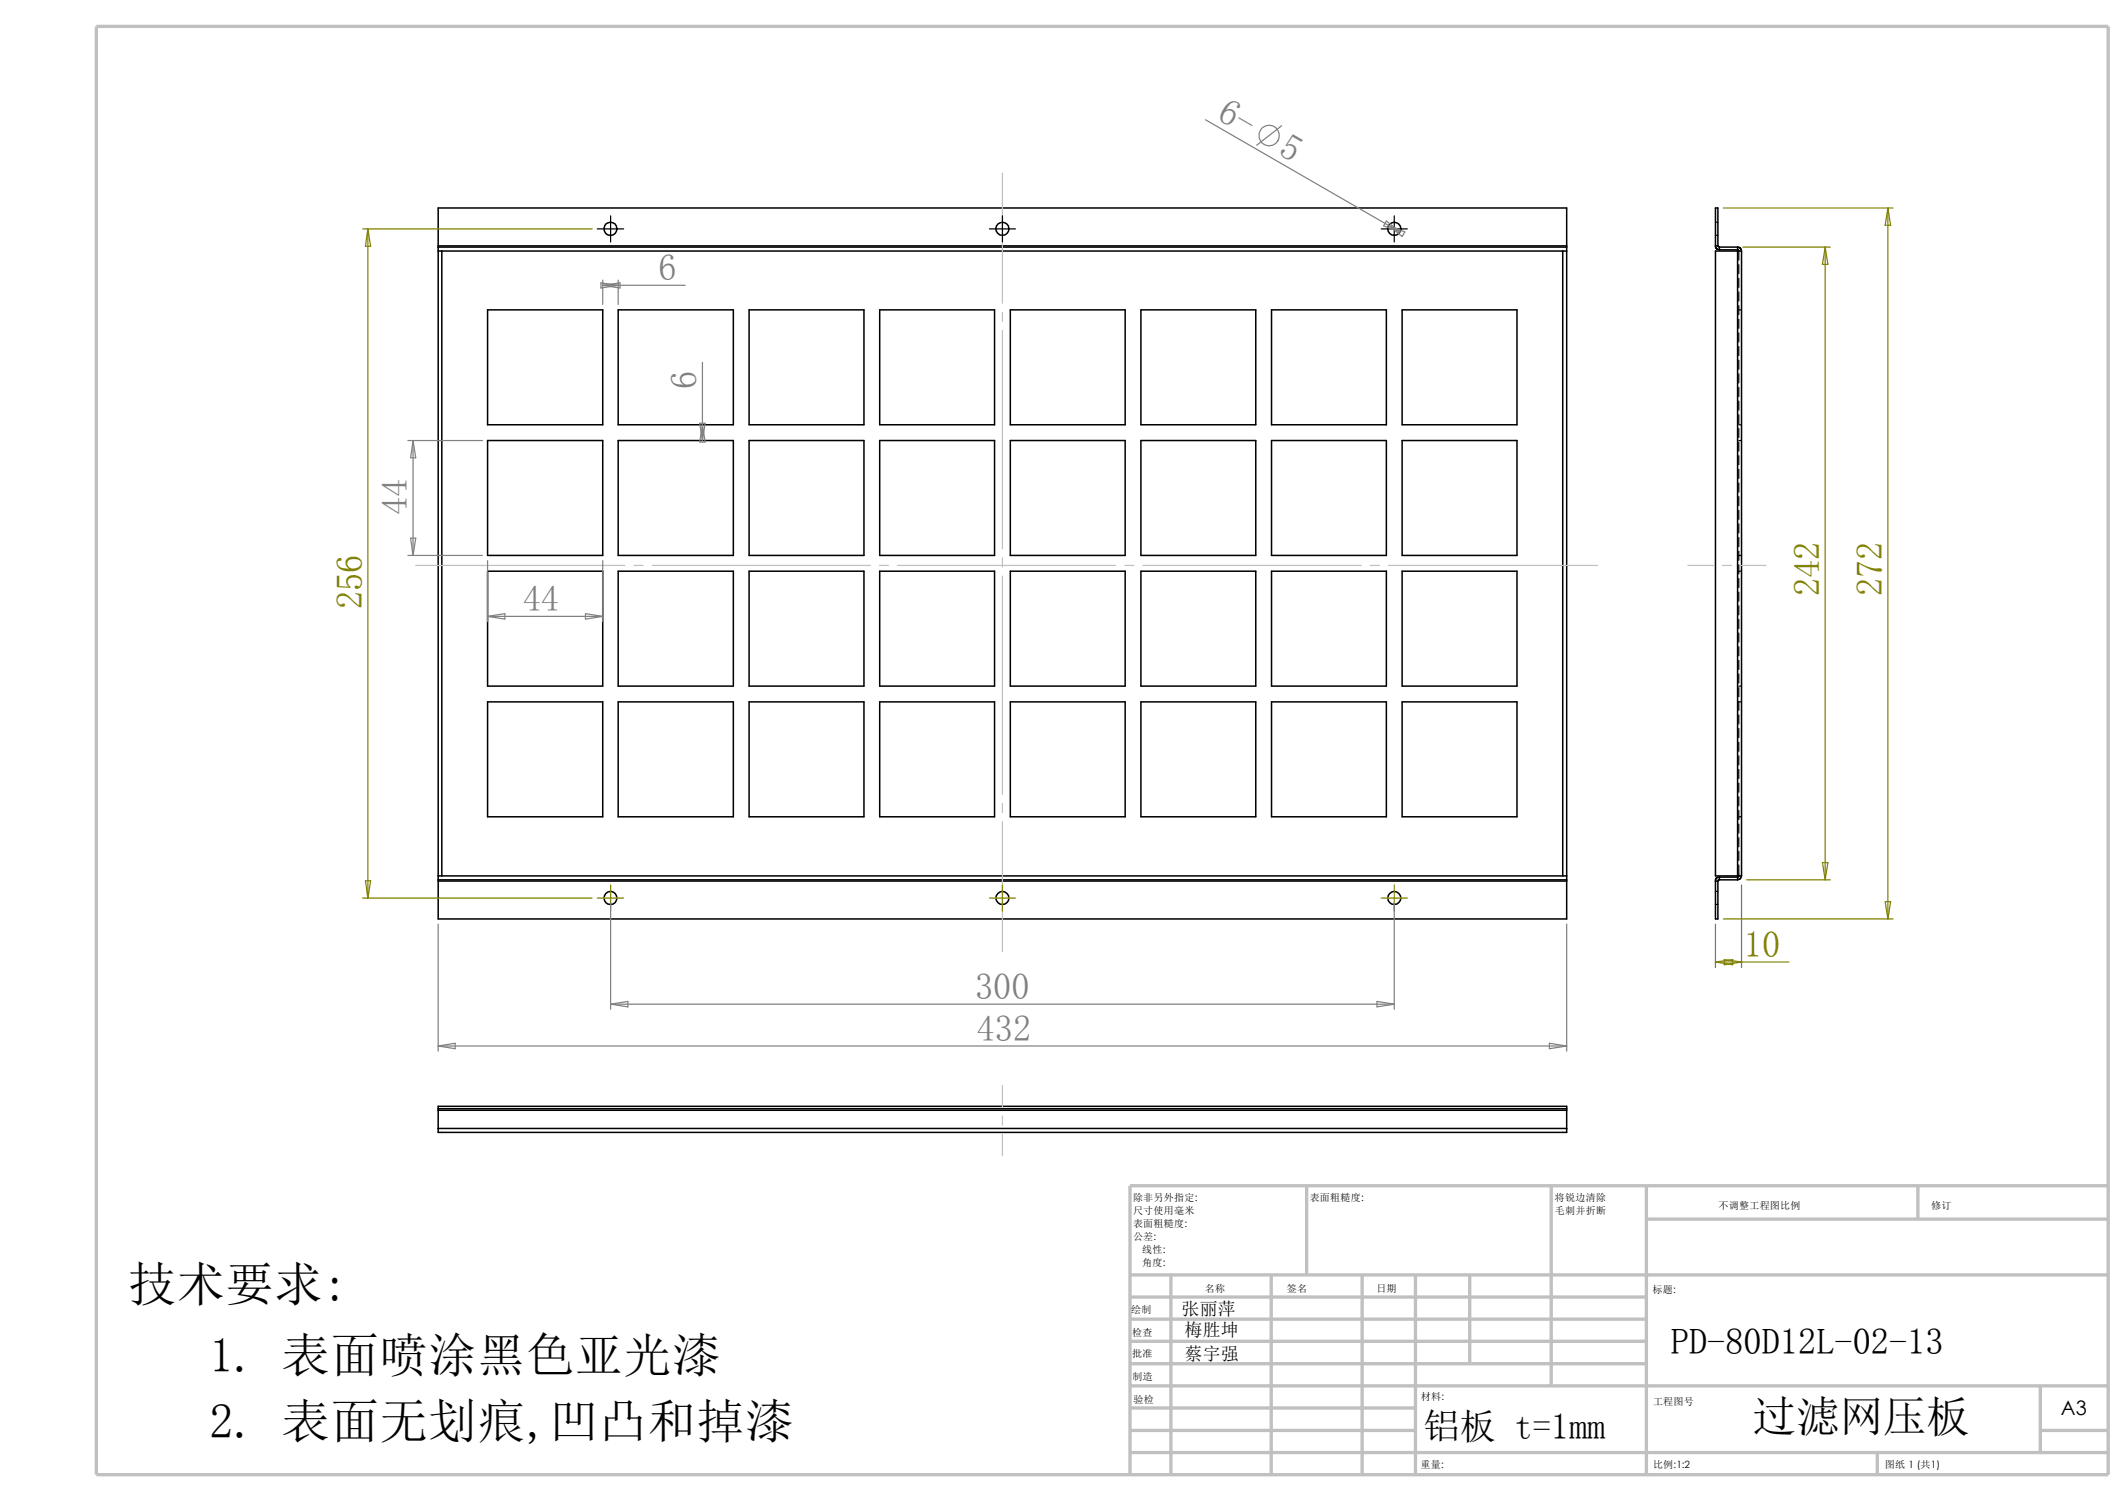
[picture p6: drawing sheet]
<svg xmlns="http://www.w3.org/2000/svg" width="297mm" height="210mm" viewBox="0 0 297 210" stroke-linecap="round" stroke-linejoin="round" font-family="sans-serif">
<g fill="none" stroke="#c0c0c0" stroke-width=".47">
<path d="M13.5 3.7h281v202.2h-281zM157.9 178h136.6M163.6 178v27.9M177.6 178v27.9M182.5 165.6v12.4M190.3 178v27.9M197.7 178v27.9M205.3 178v12.4M216.7 165.6v27.9M230 165.6v40.3M230 170.2h64.5M267.9 165.6v4.6"/>
<path d="M294.5 165.6h-136.6v40.3M157.9 187.3h72.1M157.9 190.4h72.1M157.9 184.2h72.1M157.9 181.1h72.1M157.9 199.7h39.8M157.9 196.6h39.8M157.9 193.5h136.6M285 199.7h9.5M285 193.5v9.3M157.9 202.8h136.6M262.3 202.8v3.1"/>
</g>
<g fill="none" stroke="#000" stroke-width=".17">
<path d="M83.4 32h3.7M85.3 30.1v3.7M138.2 32h3.7M140 30.1v3.7M193 32h3.6M194.8 30.1v3.7M239.6 31h.4M239.6 32.9h.4M242.9 35.1v1.2M242.9 37v1.2M242.9 38.9v1.2M242.9 40.8v1.2"/>
<path d="M242.9 42.7v1.2M242.9 44.6v1.2M242.9 46.5v1.3M242.9 48.4v1.3M242.9 50.3v1.3M242.9 52.2v1.3M242.9 54.1v1.3M242.9 56v1.3M242.9 57.9v1.3M242.9 59.8v1.3M242.9 43.3h.4M242.9 59.3h.4"/>
<path d="M242.9 61.7v1.3M242.9 63.6v1.3M242.9 65.5v1.3M242.9 67.4v1.3M242.9 69.3v1.3M242.9 71.2v1.3M242.9 73.2v1.2M242.9 75.1v1.2M242.9 77v1.2M242.9 78.9v1.2M242.9 61.5h.4M242.9 79.8h.4"/>
<path d="M242.9 77.6h.4M242.9 80.8v1.2M242.9 82.7v1.2M242.9 84.6v1.3M242.9 86.5v1.3M242.9 88.4v1.3M242.9 90.3v1.3M242.9 92.2v1.3M242.9 94.1v1.3M242.9 96v1.3M242.9 97.9v1.3M242.9 99.8v1.3"/>
<path d="M242.9 95.8h.4M242.9 98h.4M242.9 101.7v1.3M242.9 103.6v1.3M242.9 105.5v1.3M242.9 107.4v1.3M242.9 109.3v1.3M242.9 111.3v1.2M242.9 113.2v1.2M242.9 115.1v1.2M242.9 117v1.2M242.9 118.9v1.2"/>
<path d="M242.9 114h.4M239.6 124.5h.4M239.6 126.3h.4M242.9 120.8v1.5"/>
</g>
<g fill="none" stroke="#000" stroke-width=".21">
<path d="M61.2 34.5v.6M61.2 34.3v.2M61.2 35.1h157.7M61.2 34.3v-5.3h157.7v5.3M61.2 34.3h157.7M61.2 34.5h157.7M61.2 35.1v87.2M61.7 35.1v87.2M218.3 35.1v87.2M218.9 34.5v.6M218.9 34.3v.2M218.9 35.1v87.2"/>
<path d="M239.6 34.3l.2 .5 .4 .1M239.6 29h.4v5.3h-.4zM240 34.3l.2 .2M240.2 34.5v.4M240.2 34.9h2.5M240.2 34.5h2.5M242.7 35.1h.2M242.7 34.5l.4 .1 .2 .5M242.7 34.9l.2 .2M242.7 35.1h-3.1v87.2h3.1M242.7 34.5v.4M242.7 35.1v87.2"/>
<path d="M242.9 35.1h.4M243.3 35.1v87.2M68.1 43.3h16.1v16h-16.1zM86.4 43.3h16v16h-16zM104.6 43.3h16.1v16h-16.1zM122.9 43.3h16v16h-16zM141.1 43.3h16.1v16h-16.1zM159.4 43.3h16v16h-16zM177.6 43.3h16.1v16h-16.1zM195.9 43.3h16v16h-16zM68.1 61.5h16.1v16.1h-16.1zM68.1 79.8h16.1v16h-16.1z"/>
<path d="M86.4 61.5h16v16.1h-16zM86.4 79.8h16v16h-16zM104.6 61.5h16.1v16.1h-16.1zM104.6 79.8h16.1v16h-16.1zM122.9 61.5h16v16.1h-16zM122.9 79.8h16v16h-16zM141.1 61.5h16.1v16.1h-16.1zM141.1 79.8h16.1v16h-16.1zM159.4 61.5h16v16.1h-16zM159.4 79.8h16v16h-16zM177.6 61.5h16.1v16.1h-16.1zM177.6 79.8h16.1v16h-16.1z"/>
<path d="M195.9 61.5h16v16.1h-16zM195.9 79.8h16v16h-16zM68.1 98h16.1v16h-16.1zM86.4 98h16v16h-16zM104.6 98h16.1v16h-16.1zM122.9 98h16v16h-16zM141.1 98h16.1v16h-16.1zM159.4 98h16v16h-16zM177.6 98h16.1v16h-16.1zM195.9 98h16v16h-16zM61.2 122.3v.6M61.2 122.9v.1"/>
<path d="M61.2 122.3h157.7M61.2 122.9h157.7M61.2 123v5.3h157.7v-5.3M61.2 123h157.7M218.9 122.3v.6M218.9 122.9v.1M239.6 123h.4v5.3h-.4zM240.2 122.5l-.4 .1-.2 .2v.2M240.2 122.9h-.1l-.1 .1M240.2 122.9h2.5M240.2 122.5v.4M240.2 122.5h2.5"/>
<path d="M242.7 122.3h.2M242.7 122.5v.4M242.9 122.3l-.2 .2M242.9 122.3h.4M243.3 122.3l-.2 .4-.4 .2M61.2 154.8v.2M61.2 157.6v.5h157.7v-.5M61.2 154.8v-.3h157.7v.3M61.2 155v2.6M61.2 154.8h157.7M61.2 155h157.7M61.2 157.6h157.7"/>
<path d="M218.9 154.8v.2M218.9 155v2.6"/>
<circle cx="85.3" cy="32" r=".91"/>
<circle cx="140" cy="32" r=".9"/>
<circle cx="194.8" cy="32" r=".91"/>
<circle cx="85.3" cy="125.4" r=".91"/>
<circle cx="140" cy="125.4" r=".9"/>
<circle cx="194.8" cy="125.4" r=".91"/>
</g>
<g fill="none" stroke="#c0c0c0" stroke-width=".17">
<path d="M140 24.2v18.1M140 43.6v1.3M140 46.1v30.5M58.1 79h29.2M88.6 79h1.2M91.1 79h30.5M122.9 79h1.2M125.4 79h30.5M140 77.9v1.3M157.1 79h1.3M159.7 79h30.5M191.4 79h1.3"/>
<path d="M194 79h29.2M235.8 79h3.6M240.6 79h1.3M243.2 79h3.5M140 80.4v30.5M140 112.2v1.3M140 114.7v18.2M140 151.6v3M140 155.8v1.3M140 158.4v3"/>
</g>
<g fill="none" stroke="#808000" stroke-width=".17">
<path d="M50.7 32h32M51.4 32v93.4M51.4 32l.4 2.4h-.7zM240.7 29h23.8M243.5 34.5h12.2M255 34.5l.4 2.4h-.8zM255 34.5v88.4M263.7 29l.4 2.5h-.7zM263.7 29v99.3M50.7 125.4h32M51.1 123h.7l-.4 2.4zM83.4 125.4h3.7"/>
<path d="M85.3 123.6v3.6M138.2 125.4h3.7M140 123.6v3.6M193 125.4h3.6M194.8 123.6v3.6M239.6 129v6.1M239.6 134.3h10.3M239.6 134.3l2.5-.3v.7zM240.7 128.3h23.8M240.9 134l2.4 .3-2.4 .4zM243.3 123.6v11.5M244 122.9h11.7"/>
<path d="M254.6 120.4h.8l-.4 2.5zM263.4 125.9h.7l-.4 2.4z"/>
</g>
<g fill="none" stroke="#808080" stroke-width=".17">
<path d="M168.4 16.7l25.6 14.8M179 17.6l-3.4 2.7M83.9 39.5l2.5 .3-2.5 .4zM84.2 39.1v3.4M84.2 39.8l2.4-.3v.7zM84.2 39.8h11.5M86.4 39.1v3.4M193.7 30.9l1.9 1.5-2.3-.9zM194 31.5l1.6 .9M194 31.5l2.3 .9-.4 .6zM97.7 59.1h.8l-.4 2.4zM98.1 59.3l.4 2.4h-.8z"/>
<path d="M98.1 50.6v10.9M57 77.6h10.4M57 61.5h10.4M57.4 75.1h.7l-.4 2.5zM57.7 61.5v16.1M57.7 61.5l.4 2.4h-.7zM68.1 78.3v8.5M84.2 78.3v8.5M68.1 86.1l2.4-.4v.7zM68.1 86.1h16.1M81.8 85.7l2.4 .4-2.4 .3zM61.2 129v17.8"/>
<path d="M85.3 126.1v14.8M192.4 139.8l2.4 .4-2.4 .4zM194.8 126.1v14.8M218.9 129v17.8M61.2 146l2.4-.3v.7zM61.2 146h157.7M85.3 140.2l2.4-.4v.8zM85.3 140.2h109.5M216.5 145.7l2.4 .3-2.4 .4z"/>
<circle cx="177.3" cy="18.9" r="1.43"/>
</g>
<g font-size="6.7">
<text x="17.9" y="181.6">技术要求:</text>
<text x="29.3" y="191.6">1. 表面喷涂黑色亚光漆</text>
<text x="29.3" y="200.8">2. 表面无划痕,凹凸和掉漆</text>
</g>
<text font-size="6.1" x="244.8" y="199.9">过滤网压板</text>
<g font-size="5.1" fill="#808080">
<text x="169.8" y="16.6" transform="rotate(30 169.8 16.6)">6-</text>
<text x="178.4" y="21.5" transform="rotate(30 178.4 21.5)">5</text>
<text x="92" y="39.1">6</text>
<text x="97.3" y="54.3" transform="rotate(-90 97.3 54.3)">6</text>
<text x="56.9" y="72" transform="rotate(-90 56.9 72)">44</text>
<text x="73" y="85.3">44</text>
<text x="136.2" y="139.5">300</text>
<text x="136.4" y="145.3">432</text>
</g>
<g font-size="5.1" fill="#808000">
<text x="254.2" y="83.2" transform="rotate(-90 254.2 83.2)">242</text>
<text x="262.9" y="83.2" transform="rotate(-90 262.9 83.2)">272</text>
<text x="50.6" y="85.1" transform="rotate(-90 50.6 85.1)">256</text>
<text x="243.6" y="133.6">10</text>
</g>
<g font-size="5.1">
<text x="233.4" y="189.1">PD-80D12L-02-13</text>
<text x="198.9" y="201">铝板 t=1mm</text>
</g>
<text font-size="2.8" x="287.9" y="197.6">A3</text>
<g font-size="2.5">
<text x="165.1" y="183.6">张丽萍</text>
<text x="165.5" y="189.9">蔡宇强</text>
<text x="165.5" y="186.6">梅胜坤</text>
</g>
<g font-size="1.4">
<text x="158.3" y="167.7">除非另外指定:</text>
<text x="183" y="167.7">表面粗糙度:</text>
<text x="217.2" y="167.6">将锐边清除</text>
<text x="158.3" y="169.5">尺寸使用毫米</text>
<text x="158.3" y="171.4">表面粗糙度:</text>
<text x="158.3" y="173.2">公差:</text>
<text x="217.2" y="169.5">毛刺并折断</text>
<text x="240.1" y="168.7">不调整工程图比例</text>
<text x="269.8" y="168.9">修订</text>
<text x="159.6" y="176.8">角度:</text>
<text x="159.6" y="175">线性:</text>
<text x="158" y="183.4">绘制</text>
<text x="168.3" y="180.4">名称</text>
<text x="179.8" y="180.4">签名</text>
<text x="192.3" y="180.4">日期</text>
<text x="230.8" y="180.6">标题:</text>
<text x="158.2" y="189.5">批准</text>
<text x="158.2" y="186.5">检查</text>
<text x="158.2" y="192.7">制造</text>
<text x="158.4" y="195.9">验检</text>
<text x="198.5" y="195.4">材料:</text>
<text x="230.9" y="196.2">工程图号</text>
<text x="198.5" y="204.9">重量:</text>
<text x="230.9" y="204.9">比例:1:2</text>
<text x="263.3" y="204.9">图纸 1 (共1)</text>
</g>
</svg>
